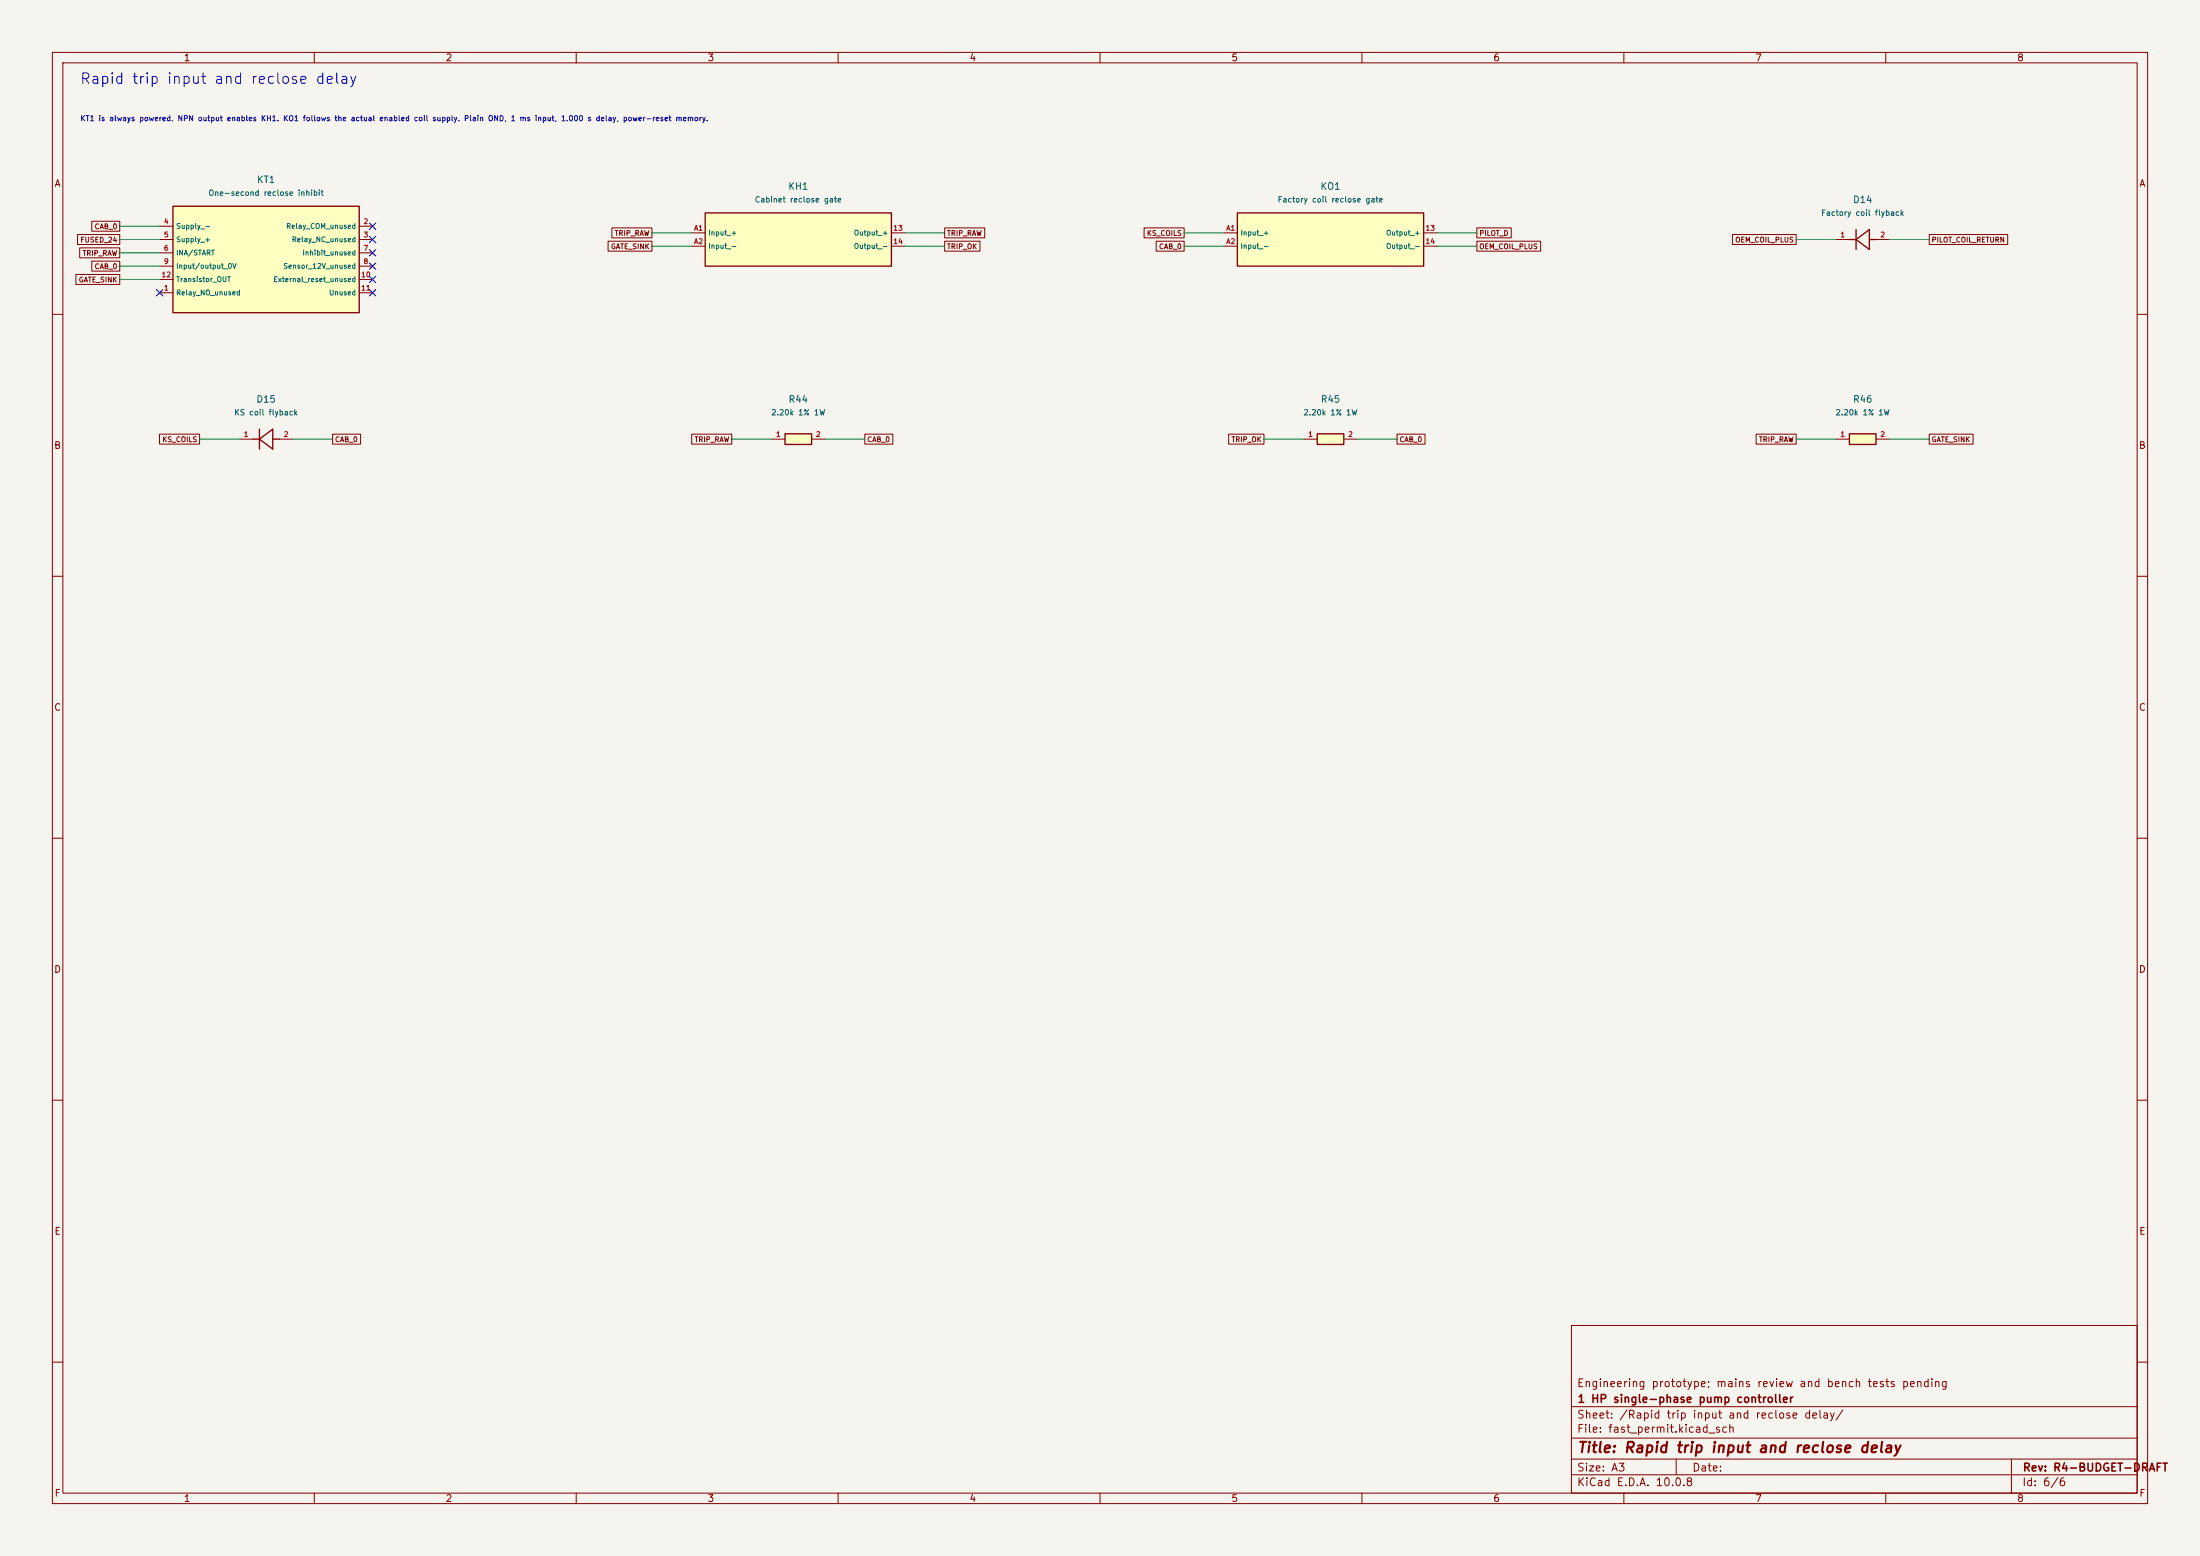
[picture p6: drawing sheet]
(kicad_sch (version 20250114) (generator "eeschema") (generator_version "9.0")
(paper "A3")
(title_block (title "Rapid trip input and reclose delay") (rev "R4-BUDGET-DRAFT") (company "1 HP single-phase pump controller") (comment 1 "Engineering prototype; mains review and bench tests pending"))
(lib_symbols
(symbol "Pump:KT1"
(pin_names (offset 0.508))
(exclude_from_sim no)
(in_bom yes)
(on_board yes)
(property "Reference" "KT1" (at 0 15.24 0) (effects (font (size 1 1))))
(property "Value" "One-second reclose inhibit" (at 0 12.7 0) (effects (font (size 1 1))))
(property "Footprint" "" (at 0 0 0) (effects (font (size 1 1)) (hide yes)))
(property "Datasheet" "https://www.autonics.com/in/model/CT6S-1P2" (at 0 0 0) (effects (font (size 1 1)) (hide yes)))
(property "Description" "Non-communications version. TIMER / PNP / OND / 1 ms INA / retained time-output / zero PV on power loss. Set 1.000 s. Verify actual INA-low to semiconductor OFF timing." (at 0 0 0) (effects (font (size 1 1)) (hide yes)))
(symbol "KT1_0_1" (rectangle (start -17.78 10.16) (end 17.78 -10.16) (stroke (width 0.254) (type default)) (fill (type background))))
(symbol "KT1_1_1" (pin passive line (at -20.32 6.35 0) (length 2.54) (name "Supply -" (effects (font (size 0.95 0.95)))) (number "4" (effects (font (size 0.95 0.95))))) (pin passive line (at -20.32 3.81 0) (length 2.54) (name "Supply +" (effects (font (size 0.95 0.95)))) (number "5" (effects (font (size 0.95 0.95))))) (pin passive line (at -20.32 1.27 0) (length 2.54) (name "INA/START" (effects (font (size 0.95 0.95)))) (number "6" (effects (font (size 0.95 0.95))))) (pin passive line (at -20.32 -1.27 0) (length 2.54) (name "Input/output 0V" (effects (font (size 0.95 0.95)))) (number "9" (effects (font (size 0.95 0.95))))) (pin passive line (at -20.32 -3.81 0) (length 2.54) (name "Transistor OUT" (effects (font (size 0.95 0.95)))) (number "12" (effects (font (size 0.95 0.95))))) (pin passive line (at -20.32 -6.35 0) (length 2.54) (name "Relay NO unused" (effects (font (size 0.95 0.95)))) (number "1" (effects (font (size 0.95 0.95))))) (pin passive line (at 20.32 6.35 180) (length 2.54) (name "Relay COM unused" (effects (font (size 0.95 0.95)))) (number "2" (effects (font (size 0.95 0.95))))) (pin passive line (at 20.32 3.81 180) (length 2.54) (name "Relay NC unused" (effects (font (size 0.95 0.95)))) (number "3" (effects (font (size 0.95 0.95))))) (pin passive line (at 20.32 1.27 180) (length 2.54) (name "Inhibit unused" (effects (font (size 0.95 0.95)))) (number "7" (effects (font (size 0.95 0.95))))) (pin passive line (at 20.32 -1.27 180) (length 2.54) (name "Sensor 12V unused" (effects (font (size 0.95 0.95)))) (number "8" (effects (font (size 0.95 0.95))))) (pin passive line (at 20.32 -3.81 180) (length 2.54) (name "External reset unused" (effects (font (size 0.95 0.95)))) (number "10" (effects (font (size 0.95 0.95))))) (pin passive line (at 20.32 -6.35 180) (length 2.54) (name "Unused" (effects (font (size 0.95 0.95)))) (number "11" (effects (font (size 0.95 0.95)))))))
(symbol "Pump:KH1"
(pin_names (offset 0.508))
(exclude_from_sim no)
(in_bom yes)
(on_board yes)
(property "Reference" "KH1" (at 0 10.16 0) (effects (font (size 1 1))))
(property "Value" "Cabinet reclose gate" (at 0 7.62 0) (effects (font (size 1 1))))
(property "Footprint" "" (at 0 0 0) (effects (font (size 1 1)) (hide yes)))
(property "Datasheet" "https://www.ia.omron.com/products/family/3869/specification.html" (at 0 0 0) (effects (font (size 1 1)) (hide yes)))
(property "Description" "Exact DC-input, high-speed module. Check DC load and switching peaks at the installed coil." (at 0 0 0) (effects (font (size 1 1)) (hide yes)))
(symbol "KH1_0_1" (rectangle (start -17.78 5.08) (end 17.78 -5.08) (stroke (width 0.254) (type default)) (fill (type background))))
(symbol "KH1_1_1" (pin passive line (at -20.32 1.27 0) (length 2.54) (name "Input +" (effects (font (size 0.95 0.95)))) (number "A1" (effects (font (size 0.95 0.95))))) (pin passive line (at -20.32 -1.27 0) (length 2.54) (name "Input -" (effects (font (size 0.95 0.95)))) (number "A2" (effects (font (size 0.95 0.95))))) (pin passive line (at 20.32 1.27 180) (length 2.54) (name "Output +" (effects (font (size 0.95 0.95)))) (number "13" (effects (font (size 0.95 0.95))))) (pin passive line (at 20.32 -1.27 180) (length 2.54) (name "Output -" (effects (font (size 0.95 0.95)))) (number "14" (effects (font (size 0.95 0.95)))))))
(symbol "Pump:KO1"
(pin_names (offset 0.508))
(exclude_from_sim no)
(in_bom yes)
(on_board yes)
(property "Reference" "KO1" (at 0 10.16 0) (effects (font (size 1 1))))
(property "Value" "Factory coil reclose gate" (at 0 7.62 0) (effects (font (size 1 1))))
(property "Footprint" "" (at 0 0 0) (effects (font (size 1 1)) (hide yes)))
(property "Datasheet" "https://www.ia.omron.com/products/family/3869/specification.html" (at 0 0 0) (effects (font (size 1 1)) (hide yes)))
(property "Description" "Exact DC-input, high-speed module. Check DC load and switching peaks at the installed coil." (at 0 0 0) (effects (font (size 1 1)) (hide yes)))
(symbol "KO1_0_1" (rectangle (start -17.78 5.08) (end 17.78 -5.08) (stroke (width 0.254) (type default)) (fill (type background))))
(symbol "KO1_1_1" (pin passive line (at -20.32 1.27 0) (length 2.54) (name "Input +" (effects (font (size 0.95 0.95)))) (number "A1" (effects (font (size 0.95 0.95))))) (pin passive line (at -20.32 -1.27 0) (length 2.54) (name "Input -" (effects (font (size 0.95 0.95)))) (number "A2" (effects (font (size 0.95 0.95))))) (pin passive line (at 20.32 1.27 180) (length 2.54) (name "Output +" (effects (font (size 0.95 0.95)))) (number "13" (effects (font (size 0.95 0.95))))) (pin passive line (at 20.32 -1.27 180) (length 2.54) (name "Output -" (effects (font (size 0.95 0.95)))) (number "14" (effects (font (size 0.95 0.95)))))))
(symbol "Pump:D14"
(pin_names (offset 0.508))
(exclude_from_sim no)
(in_bom yes)
(on_board yes)
(property "Reference" "D14" (at 0 7.62 0) (effects (font (size 1 1))))
(property "Value" "Factory coil flyback" (at 0 5.08 0) (effects (font (size 1 1))))
(property "Footprint" "" (at 0 0 0) (effects (font (size 1 1)) (hide yes)))
(property "Datasheet" "https://www.vishay.com/docs/88503/1n4001.pdf" (at 0 0 0) (effects (font (size 1 1)) (hide yes)))
(property "Description" "Observe cathode band and keep flyback loop local to the coil." (at 0 0 0) (effects (font (size 1 1)) (hide yes)))
(symbol "D14_0_1" (polyline (pts (xy -1.27 -1.9) (xy -1.27 1.9)) (stroke (width 0.254) (type default)) (fill (type none))) (polyline (pts (xy -1.27 0) (xy 1.27 -1.9)) (stroke (width 0.254) (type default)) (fill (type none))) (polyline (pts (xy 1.27 -1.9) (xy 1.27 1.9)) (stroke (width 0.254) (type default)) (fill (type none))) (polyline (pts (xy 1.27 1.9) (xy -1.27 0)) (stroke (width 0.254) (type default)) (fill (type none))) (polyline (pts (xy -2.54 0) (xy -1.27 0)) (stroke (width 0.254) (type default)) (fill (type none))) (polyline (pts (xy 1.27 0) (xy 2.54 0)) (stroke (width 0.254) (type default)) (fill (type none))))
(symbol "D14_1_1" (pin passive line (at -5.08 0 0) (length 2.54) (name "~" (effects (font (size 0.95 0.95)))) (number "1" (effects (font (size 0.95 0.95))))) (pin passive line (at 5.08 0 180) (length 2.54) (name "~" (effects (font (size 0.95 0.95)))) (number "2" (effects (font (size 0.95 0.95)))))))
(symbol "Pump:D15"
(pin_names (offset 0.508))
(exclude_from_sim no)
(in_bom yes)
(on_board yes)
(property "Reference" "D15" (at 0 7.62 0) (effects (font (size 1 1))))
(property "Value" "KS coil flyback" (at 0 5.08 0) (effects (font (size 1 1))))
(property "Footprint" "" (at 0 0 0) (effects (font (size 1 1)) (hide yes)))
(property "Datasheet" "https://www.vishay.com/docs/88503/1n4001.pdf" (at 0 0 0) (effects (font (size 1 1)) (hide yes)))
(property "Description" "Observe cathode band and keep flyback loop local to the coil." (at 0 0 0) (effects (font (size 1 1)) (hide yes)))
(symbol "D15_0_1" (polyline (pts (xy -1.27 -1.9) (xy -1.27 1.9)) (stroke (width 0.254) (type default)) (fill (type none))) (polyline (pts (xy -1.27 0) (xy 1.27 -1.9)) (stroke (width 0.254) (type default)) (fill (type none))) (polyline (pts (xy 1.27 -1.9) (xy 1.27 1.9)) (stroke (width 0.254) (type default)) (fill (type none))) (polyline (pts (xy 1.27 1.9) (xy -1.27 0)) (stroke (width 0.254) (type default)) (fill (type none))) (polyline (pts (xy -2.54 0) (xy -1.27 0)) (stroke (width 0.254) (type default)) (fill (type none))) (polyline (pts (xy 1.27 0) (xy 2.54 0)) (stroke (width 0.254) (type default)) (fill (type none))))
(symbol "D15_1_1" (pin passive line (at -5.08 0 0) (length 2.54) (name "~" (effects (font (size 0.95 0.95)))) (number "1" (effects (font (size 0.95 0.95))))) (pin passive line (at 5.08 0 180) (length 2.54) (name "~" (effects (font (size 0.95 0.95)))) (number "2" (effects (font (size 0.95 0.95)))))))
(symbol "Pump:R44"
(pin_names (offset 0.508))
(exclude_from_sim no)
(in_bom yes)
(on_board yes)
(property "Reference" "R44" (at 0 7.62 0) (effects (font (size 1 1))))
(property "Value" "2.20k 1% 1W" (at 0 5.08 0) (effects (font (size 1 1))))
(property "Footprint" "" (at 0 0 0) (effects (font (size 1 1)) (hide yes)))
(property "Datasheet" "" (at 0 0 0) (effects (font (size 1 1)) (hide yes)))
(property "Description" "Discharges the node and defines the off voltage with leakage." (at 0 0 0) (effects (font (size 1 1)) (hide yes)))
(symbol "R44_0_1" (rectangle (start -2.54 1.016) (end 2.54 -1.016) (stroke (width 0.254) (type default)) (fill (type background))))
(symbol "R44_1_1" (pin passive line (at -5.08 0 0) (length 2.54) (name "~" (effects (font (size 0.95 0.95)))) (number "1" (effects (font (size 0.95 0.95))))) (pin passive line (at 5.08 0 180) (length 2.54) (name "~" (effects (font (size 0.95 0.95)))) (number "2" (effects (font (size 0.95 0.95)))))))
(symbol "Pump:R45"
(pin_names (offset 0.508))
(exclude_from_sim no)
(in_bom yes)
(on_board yes)
(property "Reference" "R45" (at 0 7.62 0) (effects (font (size 1 1))))
(property "Value" "2.20k 1% 1W" (at 0 5.08 0) (effects (font (size 1 1))))
(property "Footprint" "" (at 0 0 0) (effects (font (size 1 1)) (hide yes)))
(property "Datasheet" "" (at 0 0 0) (effects (font (size 1 1)) (hide yes)))
(property "Description" "Discharges the node and defines the off voltage with leakage." (at 0 0 0) (effects (font (size 1 1)) (hide yes)))
(symbol "R45_0_1" (rectangle (start -2.54 1.016) (end 2.54 -1.016) (stroke (width 0.254) (type default)) (fill (type background))))
(symbol "R45_1_1" (pin passive line (at -5.08 0 0) (length 2.54) (name "~" (effects (font (size 0.95 0.95)))) (number "1" (effects (font (size 0.95 0.95))))) (pin passive line (at 5.08 0 180) (length 2.54) (name "~" (effects (font (size 0.95 0.95)))) (number "2" (effects (font (size 0.95 0.95)))))))
(symbol "Pump:R46"
(pin_names (offset 0.508))
(exclude_from_sim no)
(in_bom yes)
(on_board yes)
(property "Reference" "R46" (at 0 7.62 0) (effects (font (size 1 1))))
(property "Value" "2.20k 1% 1W" (at 0 5.08 0) (effects (font (size 1 1))))
(property "Footprint" "" (at 0 0 0) (effects (font (size 1 1)) (hide yes)))
(property "Datasheet" "" (at 0 0 0) (effects (font (size 1 1)) (hide yes)))
(property "Description" "Discharges the node and defines the off voltage with leakage." (at 0 0 0) (effects (font (size 1 1)) (hide yes)))
(symbol "R46_0_1" (rectangle (start -2.54 1.016) (end 2.54 -1.016) (stroke (width 0.254) (type default)) (fill (type background))))
(symbol "R46_1_1" (pin passive line (at -5.08 0 0) (length 2.54) (name "~" (effects (font (size 0.95 0.95)))) (number "1" (effects (font (size 0.95 0.95))))) (pin passive line (at 5.08 0 180) (length 2.54) (name "~" (effects (font (size 0.95 0.95)))) (number "2" (effects (font (size 0.95 0.95))))))))
(text "Rapid trip input and reclose delay" (at 15.24 15.24 0) (effects (font (size 2 2)) (justify left)))
(text "KT1 is always powered. NPN output enables KH1. KO1 follows the actual enabled coil supply. Plain OND, 1 ms input, 1.000 s delay, power-reset memory." (at 15.24 22.86 0) (effects (font (size 1 1)) (justify left)))
(symbol (lib_id "Pump:KT1") (at 50.8 49.53 0) (unit 1)
(exclude_from_sim no) (in_bom yes) (on_board yes) (dnp no)
(property "Reference" "KT1" (at 50.8 34.29 0) (effects (font (size 1.27 1.27))))
(property "Value" "One-second reclose inhibit" (at 50.8 36.83 0) (effects (font (size 1.05 1.05))))
(property "Footprint" "" (at 50.8 49.53 0) (effects (font (size 1 1)) (hide yes)))
(property "Datasheet" "https://www.autonics.com/in/model/CT6S-1P2" (at 50.8 49.53 0) (effects (font (size 1 1)) (hide yes)))
(property "MPN" "Autonics CT6S-1P2" (at 50.8 49.53 0) (effects (font (size 1 1)) (hide yes)))
(property "Description" "Non-communications version. TIMER / PNP / OND / 1 ms INA / retained time-output / zero PV on power loss. Set 1.000 s. Verify actual INA-low to semiconductor OFF timing." (at 50.8 49.53 0) (effects (font (size 1 1)) (hide yes)))
(pin "4")
(pin "5")
(pin "6")
(pin "9")
(pin "12")
(pin "1")
(pin "2")
(pin "3")
(pin "7")
(pin "8")
(pin "10")
(pin "11"))
(wire (pts (xy 30.48 43.18) (xy 22.86 43.18)) (stroke (width 0.1524) (type default)))
(global_label "CAB_0" (shape passive) (at 22.86 43.18 0) (effects (font (size 0.95 0.95)) (justify right)) (property "Intersheetrefs" "${INTERSHEET_REFS}" (at 22.86 43.18 0) (effects (font (size 1 1)) (hide yes))))
(wire (pts (xy 30.48 45.72) (xy 22.86 45.72)) (stroke (width 0.1524) (type default)))
(global_label "FUSED_24" (shape passive) (at 22.86 45.72 0) (effects (font (size 0.95 0.95)) (justify right)) (property "Intersheetrefs" "${INTERSHEET_REFS}" (at 22.86 45.72 0) (effects (font (size 1 1)) (hide yes))))
(wire (pts (xy 30.48 48.26) (xy 22.86 48.26)) (stroke (width 0.1524) (type default)))
(global_label "TRIP_RAW" (shape passive) (at 22.86 48.26 0) (effects (font (size 0.95 0.95)) (justify right)) (property "Intersheetrefs" "${INTERSHEET_REFS}" (at 22.86 48.26 0) (effects (font (size 1 1)) (hide yes))))
(wire (pts (xy 30.48 50.8) (xy 22.86 50.8)) (stroke (width 0.1524) (type default)))
(global_label "CAB_0" (shape passive) (at 22.86 50.8 0) (effects (font (size 0.95 0.95)) (justify right)) (property "Intersheetrefs" "${INTERSHEET_REFS}" (at 22.86 50.8 0) (effects (font (size 1 1)) (hide yes))))
(wire (pts (xy 30.48 53.34) (xy 22.86 53.34)) (stroke (width 0.1524) (type default)))
(global_label "GATE_SINK" (shape passive) (at 22.86 53.34 0) (effects (font (size 0.95 0.95)) (justify right)) (property "Intersheetrefs" "${INTERSHEET_REFS}" (at 22.86 53.34 0) (effects (font (size 1 1)) (hide yes))))
(no_connect (at 30.48 55.88))
(no_connect (at 71.12 43.18))
(no_connect (at 71.12 45.72))
(no_connect (at 71.12 48.26))
(no_connect (at 71.12 50.8))
(no_connect (at 71.12 53.34))
(no_connect (at 71.12 55.88))
(symbol (lib_id "Pump:KH1") (at 152.4 45.72 0) (unit 1)
(exclude_from_sim no) (in_bom yes) (on_board yes) (dnp no)
(property "Reference" "KH1" (at 152.4 35.56 0) (effects (font (size 1.27 1.27))))
(property "Value" "Cabinet reclose gate" (at 152.4 38.1 0) (effects (font (size 1.05 1.05))))
(property "Footprint" "" (at 152.4 45.72 0) (effects (font (size 1 1)) (hide yes)))
(property "Datasheet" "https://www.ia.omron.com/products/family/3869/specification.html" (at 152.4 45.72 0) (effects (font (size 1 1)) (hide yes)))
(property "MPN" "G3RV-ST500-D-H DC24" (at 152.4 45.72 0) (effects (font (size 1 1)) (hide yes)))
(property "Description" "Exact DC-input, high-speed module. Check DC load and switching peaks at the installed coil." (at 152.4 45.72 0) (effects (font (size 1 1)) (hide yes)))
(pin "A1")
(pin "A2")
(pin "13")
(pin "14"))
(wire (pts (xy 132.08 44.45) (xy 124.46 44.45)) (stroke (width 0.1524) (type default)))
(global_label "TRIP_RAW" (shape passive) (at 124.46 44.45 0) (effects (font (size 0.95 0.95)) (justify right)) (property "Intersheetrefs" "${INTERSHEET_REFS}" (at 124.46 44.45 0) (effects (font (size 1 1)) (hide yes))))
(wire (pts (xy 132.08 46.99) (xy 124.46 46.99)) (stroke (width 0.1524) (type default)))
(global_label "GATE_SINK" (shape passive) (at 124.46 46.99 0) (effects (font (size 0.95 0.95)) (justify right)) (property "Intersheetrefs" "${INTERSHEET_REFS}" (at 124.46 46.99 0) (effects (font (size 1 1)) (hide yes))))
(wire (pts (xy 172.72 44.45) (xy 180.34 44.45)) (stroke (width 0.1524) (type default)))
(global_label "TRIP_RAW" (shape passive) (at 180.34 44.45 180) (effects (font (size 0.95 0.95)) (justify left)) (property "Intersheetrefs" "${INTERSHEET_REFS}" (at 180.34 44.45 0) (effects (font (size 1 1)) (hide yes))))
(wire (pts (xy 172.72 46.99) (xy 180.34 46.99)) (stroke (width 0.1524) (type default)))
(global_label "TRIP_OK" (shape passive) (at 180.34 46.99 180) (effects (font (size 0.95 0.95)) (justify left)) (property "Intersheetrefs" "${INTERSHEET_REFS}" (at 180.34 46.99 0) (effects (font (size 1 1)) (hide yes))))
(symbol (lib_id "Pump:KO1") (at 254 45.72 0) (unit 1)
(exclude_from_sim no) (in_bom yes) (on_board yes) (dnp no)
(property "Reference" "KO1" (at 254 35.56 0) (effects (font (size 1.27 1.27))))
(property "Value" "Factory coil reclose gate" (at 254 38.1 0) (effects (font (size 1.05 1.05))))
(property "Footprint" "" (at 254 45.72 0) (effects (font (size 1 1)) (hide yes)))
(property "Datasheet" "https://www.ia.omron.com/products/family/3869/specification.html" (at 254 45.72 0) (effects (font (size 1 1)) (hide yes)))
(property "MPN" "G3RV-ST500-D-H DC24" (at 254 45.72 0) (effects (font (size 1 1)) (hide yes)))
(property "Description" "Exact DC-input, high-speed module. Check DC load and switching peaks at the installed coil." (at 254 45.72 0) (effects (font (size 1 1)) (hide yes)))
(pin "A1")
(pin "A2")
(pin "13")
(pin "14"))
(wire (pts (xy 233.68 44.45) (xy 226.06 44.45)) (stroke (width 0.1524) (type default)))
(global_label "KS_COILS" (shape passive) (at 226.06 44.45 0) (effects (font (size 0.95 0.95)) (justify right)) (property "Intersheetrefs" "${INTERSHEET_REFS}" (at 226.06 44.45 0) (effects (font (size 1 1)) (hide yes))))
(wire (pts (xy 233.68 46.99) (xy 226.06 46.99)) (stroke (width 0.1524) (type default)))
(global_label "CAB_0" (shape passive) (at 226.06 46.99 0) (effects (font (size 0.95 0.95)) (justify right)) (property "Intersheetrefs" "${INTERSHEET_REFS}" (at 226.06 46.99 0) (effects (font (size 1 1)) (hide yes))))
(wire (pts (xy 274.32 44.45) (xy 281.94 44.45)) (stroke (width 0.1524) (type default)))
(global_label "PILOT_D" (shape passive) (at 281.94 44.45 180) (effects (font (size 0.95 0.95)) (justify left)) (property "Intersheetrefs" "${INTERSHEET_REFS}" (at 281.94 44.45 0) (effects (font (size 1 1)) (hide yes))))
(wire (pts (xy 274.32 46.99) (xy 281.94 46.99)) (stroke (width 0.1524) (type default)))
(global_label "OEM_COIL_PLUS" (shape passive) (at 281.94 46.99 180) (effects (font (size 0.95 0.95)) (justify left)) (property "Intersheetrefs" "${INTERSHEET_REFS}" (at 281.94 46.99 0) (effects (font (size 1 1)) (hide yes))))
(symbol (lib_id "Pump:D14") (at 355.6 45.72 0) (unit 1)
(exclude_from_sim no) (in_bom yes) (on_board yes) (dnp no)
(property "Reference" "D14" (at 355.6 38.1 0) (effects (font (size 1.27 1.27))))
(property "Value" "Factory coil flyback" (at 355.6 40.64 0) (effects (font (size 1.05 1.05))))
(property "Footprint" "" (at 355.6 45.72 0) (effects (font (size 1 1)) (hide yes)))
(property "Datasheet" "https://www.vishay.com/docs/88503/1n4001.pdf" (at 355.6 45.72 0) (effects (font (size 1 1)) (hide yes)))
(property "MPN" "1N4007-E3/54" (at 355.6 45.72 0) (effects (font (size 1 1)) (hide yes)))
(property "Description" "Observe cathode band and keep flyback loop local to the coil." (at 355.6 45.72 0) (effects (font (size 1 1)) (hide yes)))
(pin "1")
(pin "2"))
(wire (pts (xy 350.52 45.72) (xy 342.9 45.72)) (stroke (width 0.1524) (type default)))
(global_label "OEM_COIL_PLUS" (shape passive) (at 342.9 45.72 0) (effects (font (size 0.95 0.95)) (justify right)) (property "Intersheetrefs" "${INTERSHEET_REFS}" (at 342.9 45.72 0) (effects (font (size 1 1)) (hide yes))))
(wire (pts (xy 360.68 45.72) (xy 368.3 45.72)) (stroke (width 0.1524) (type default)))
(global_label "PILOT_COIL_RETURN" (shape passive) (at 368.3 45.72 180) (effects (font (size 0.95 0.95)) (justify left)) (property "Intersheetrefs" "${INTERSHEET_REFS}" (at 368.3 45.72 0) (effects (font (size 1 1)) (hide yes))))
(symbol (lib_id "Pump:D15") (at 50.8 83.82 0) (unit 1)
(exclude_from_sim no) (in_bom yes) (on_board yes) (dnp no)
(property "Reference" "D15" (at 50.8 76.2 0) (effects (font (size 1.27 1.27))))
(property "Value" "KS coil flyback" (at 50.8 78.74 0) (effects (font (size 1.05 1.05))))
(property "Footprint" "" (at 50.8 83.82 0) (effects (font (size 1 1)) (hide yes)))
(property "Datasheet" "https://www.vishay.com/docs/88503/1n4001.pdf" (at 50.8 83.82 0) (effects (font (size 1 1)) (hide yes)))
(property "MPN" "1N4007-E3/54" (at 50.8 83.82 0) (effects (font (size 1 1)) (hide yes)))
(property "Description" "Observe cathode band and keep flyback loop local to the coil." (at 50.8 83.82 0) (effects (font (size 1 1)) (hide yes)))
(pin "1")
(pin "2"))
(wire (pts (xy 45.72 83.82) (xy 38.1 83.82)) (stroke (width 0.1524) (type default)))
(global_label "KS_COILS" (shape passive) (at 38.1 83.82 0) (effects (font (size 0.95 0.95)) (justify right)) (property "Intersheetrefs" "${INTERSHEET_REFS}" (at 38.1 83.82 0) (effects (font (size 1 1)) (hide yes))))
(wire (pts (xy 55.88 83.82) (xy 63.5 83.82)) (stroke (width 0.1524) (type default)))
(global_label "CAB_0" (shape passive) (at 63.5 83.82 180) (effects (font (size 0.95 0.95)) (justify left)) (property "Intersheetrefs" "${INTERSHEET_REFS}" (at 63.5 83.82 0) (effects (font (size 1 1)) (hide yes))))
(symbol (lib_id "Pump:R44") (at 152.4 83.82 0) (unit 1)
(exclude_from_sim no) (in_bom yes) (on_board yes) (dnp no)
(property "Reference" "R44" (at 152.4 76.2 0) (effects (font (size 1.27 1.27))))
(property "Value" "2.20k 1% 1W" (at 152.4 78.74 0) (effects (font (size 1.05 1.05))))
(property "Footprint" "" (at 152.4 83.82 0) (effects (font (size 1 1)) (hide yes)))
(property "Datasheet" "" (at 152.4 83.82 0) (effects (font (size 1 1)) (hide yes)))
(property "MPN" "2.20 kOhm 1% 1 W flameproof" (at 152.4 83.82 0) (effects (font (size 1 1)) (hide yes)))
(property "Description" "Discharges the node and defines the off voltage with leakage." (at 152.4 83.82 0) (effects (font (size 1 1)) (hide yes)))
(pin "1")
(pin "2"))
(wire (pts (xy 147.32 83.82) (xy 139.7 83.82)) (stroke (width 0.1524) (type default)))
(global_label "TRIP_RAW" (shape passive) (at 139.7 83.82 0) (effects (font (size 0.95 0.95)) (justify right)) (property "Intersheetrefs" "${INTERSHEET_REFS}" (at 139.7 83.82 0) (effects (font (size 1 1)) (hide yes))))
(wire (pts (xy 157.48 83.82) (xy 165.1 83.82)) (stroke (width 0.1524) (type default)))
(global_label "CAB_0" (shape passive) (at 165.1 83.82 180) (effects (font (size 0.95 0.95)) (justify left)) (property "Intersheetrefs" "${INTERSHEET_REFS}" (at 165.1 83.82 0) (effects (font (size 1 1)) (hide yes))))
(symbol (lib_id "Pump:R45") (at 254 83.82 0) (unit 1)
(exclude_from_sim no) (in_bom yes) (on_board yes) (dnp no)
(property "Reference" "R45" (at 254 76.2 0) (effects (font (size 1.27 1.27))))
(property "Value" "2.20k 1% 1W" (at 254 78.74 0) (effects (font (size 1.05 1.05))))
(property "Footprint" "" (at 254 83.82 0) (effects (font (size 1 1)) (hide yes)))
(property "Datasheet" "" (at 254 83.82 0) (effects (font (size 1 1)) (hide yes)))
(property "MPN" "2.20 kOhm 1% 1 W flameproof" (at 254 83.82 0) (effects (font (size 1 1)) (hide yes)))
(property "Description" "Discharges the node and defines the off voltage with leakage." (at 254 83.82 0) (effects (font (size 1 1)) (hide yes)))
(pin "1")
(pin "2"))
(wire (pts (xy 248.92 83.82) (xy 241.3 83.82)) (stroke (width 0.1524) (type default)))
(global_label "TRIP_OK" (shape passive) (at 241.3 83.82 0) (effects (font (size 0.95 0.95)) (justify right)) (property "Intersheetrefs" "${INTERSHEET_REFS}" (at 241.3 83.82 0) (effects (font (size 1 1)) (hide yes))))
(wire (pts (xy 259.08 83.82) (xy 266.7 83.82)) (stroke (width 0.1524) (type default)))
(global_label "CAB_0" (shape passive) (at 266.7 83.82 180) (effects (font (size 0.95 0.95)) (justify left)) (property "Intersheetrefs" "${INTERSHEET_REFS}" (at 266.7 83.82 0) (effects (font (size 1 1)) (hide yes))))
(symbol (lib_id "Pump:R46") (at 355.6 83.82 0) (unit 1)
(exclude_from_sim no) (in_bom yes) (on_board yes) (dnp no)
(property "Reference" "R46" (at 355.6 76.2 0) (effects (font (size 1.27 1.27))))
(property "Value" "2.20k 1% 1W" (at 355.6 78.74 0) (effects (font (size 1.05 1.05))))
(property "Footprint" "" (at 355.6 83.82 0) (effects (font (size 1 1)) (hide yes)))
(property "Datasheet" "" (at 355.6 83.82 0) (effects (font (size 1 1)) (hide yes)))
(property "MPN" "2.20 kOhm 1% 1 W flameproof" (at 355.6 83.82 0) (effects (font (size 1 1)) (hide yes)))
(property "Description" "Discharges the node and defines the off voltage with leakage." (at 355.6 83.82 0) (effects (font (size 1 1)) (hide yes)))
(pin "1")
(pin "2"))
(wire (pts (xy 350.52 83.82) (xy 342.9 83.82)) (stroke (width 0.1524) (type default)))
(global_label "TRIP_RAW" (shape passive) (at 342.9 83.82 0) (effects (font (size 0.95 0.95)) (justify right)) (property "Intersheetrefs" "${INTERSHEET_REFS}" (at 342.9 83.82 0) (effects (font (size 1 1)) (hide yes))))
(wire (pts (xy 360.68 83.82) (xy 368.3 83.82)) (stroke (width 0.1524) (type default)))
(global_label "GATE_SINK" (shape passive) (at 368.3 83.82 180) (effects (font (size 0.95 0.95)) (justify left)) (property "Intersheetrefs" "${INTERSHEET_REFS}" (at 368.3 83.82 0) (effects (font (size 1 1)) (hide yes)))))
